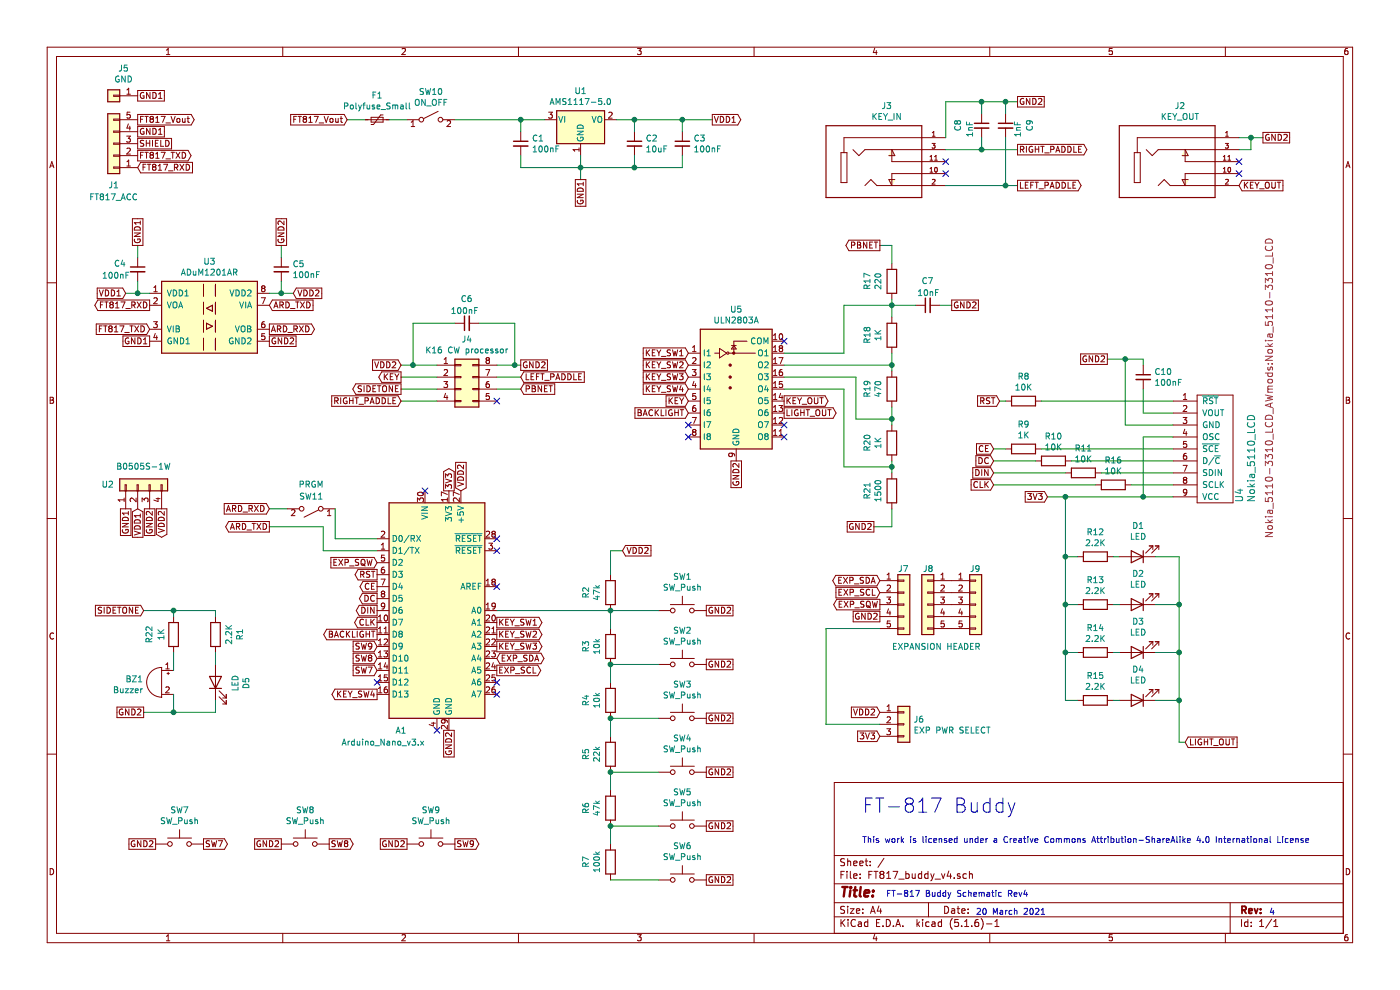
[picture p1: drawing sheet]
EESchema Schematic File Version 4
EELAYER 30 0
EELAYER END
$Descr A4 11693 8268
encoding utf-8
Sheet 1 1
Title ""
Date ""
Rev ""
Comp ""
Comment1 ""
Comment2 ""
Comment3 ""
Comment4 ""
$EndDescr
$Comp
L Regulator_Linear:AP1117-50 U1
U 1 1
P 4850 1000
F 0 "U1" H 4850 1242 50  0000 C CNN
F 1 "AMS1117-5.0" H 4850 1151 50  0000 C CNN
F 2 "Package_TO_SOT_SMD:SOT-223-3_TabPin2" H 4850 1200 50  0001 C CNN
F 3 "" H 4950 750 50  0001 C CNN
F 4 "C6187" H 4850 1000 50  0001 C CNN "JLCPCB"
	1    4850 1000
	1    0    0    -1  
$EndComp
$Comp
L Connector_Generic:Conn_01x04 U2
U 1 1
P 1150 4050
F 0 "U2" V 1150 4300 50  0000 C CNN
F 1 "B0505S-1W" V 1300 4000 50  0000 C CNN
F 2 "Connector_PinHeader_2.54mm:PinHeader_1x04_P2.54mm_Vertical" H 1150 4050 50  0001 C CNN
F 3 "~" H 1150 4050 50  0001 C CNN
	1    1150 4050
	0    -1   -1   0   
$EndComp
$Comp
L Isolator:ADuM1201AR U3
U 1 1
P 1750 2650
F 0 "U3" H 1750 3117 50  0000 C CNN
F 1 "ADuM1201AR" H 1750 3026 50  0000 C CNN
F 2 "Package_SO:SOIC-8_3.9x4.9mm_P1.27mm" H 1750 2250 50  0001 C CIN
F 3 "https://www.analog.com/media/en/technical-documentation/data-sheets/ADuM1200_1201.pdf" H 1750 2550 50  0001 C CNN
F 4 "C9669" H 1750 2650 50  0001 C CNN "JLCPCB"
	1    1750 2650
	1    0    0    -1  
$EndComp
$Comp
L Connector_Generic:Conn_01x05 J1
U 1 1
P 950 1200
F 0 "J1" H 950 1550 50  0000 C CNN
F 1 "FT817_ACC" H 950 1650 50  0000 C CNN
F 2 "Connector_PinHeader_2.54mm:PinHeader_1x05_P2.54mm_Horizontal" H 950 1200 50  0001 C CNN
F 3 "~" H 950 1200 50  0001 C CNN
	1    950  1200
	-1   0    0    1   
$EndComp
Text GLabel 1050 4250 3    50   UnSpc ~ 0
GND1
Text GLabel 1150 4250 3    50   Input ~ 0
VDD1
Text GLabel 1250 4250 3    50   UnSpc ~ 0
GND2
Text GLabel 1350 4250 3    50   Output ~ 0
VDD2
Text GLabel 1250 2850 0    50   UnSpc ~ 0
GND1
Text GLabel 2250 2850 2    50   UnSpc ~ 0
GND2
Text GLabel 1050 2450 0    50   Input ~ 0
VDD1
Text GLabel 2450 2450 2    50   Input ~ 0
VDD2
Text GLabel 5950 1000 2    50   Output ~ 0
VDD1
Text GLabel 4850 1500 3    50   UnSpc ~ 0
GND1
Text GLabel 1150 1100 2    50   UnSpc ~ 0
GND1
Text GLabel 1150 1000 2    50   Output ~ 0
FT817_Vout
Text GLabel 2900 1000 0    50   Input ~ 0
FT817_Vout
Wire Wire Line
	5150 1000 5300 1000
Text GLabel 1150 1400 2    50   Input ~ 0
FT817_RXD
Text GLabel 1150 1300 2    50   Output ~ 0
FT817_TXD
Text GLabel 1150 1200 2    50   UnSpc ~ 0
SHIELD
Text GLabel 1250 2750 0    50   Input ~ 0
FT817_TXD
Text GLabel 1250 2550 0    50   Output ~ 0
FT817_RXD
Text GLabel 3850 4100 1    50   Input ~ 0
VDD2
Text GLabel 3750 6100 3    50   UnSpc ~ 0
GND2
Text GLabel 2250 2750 2    50   Output ~ 0
ARD_RXD
Text GLabel 2250 2550 2    50   Input ~ 0
ARD_TXD
Text GLabel 2250 4400 0    50   Output ~ 0
ARD_TXD
Text GLabel 3150 5300 0    50   Output ~ 0
BACKLIGHT
Text GLabel 9250 3000 0    50   UnSpc ~ 0
GND2
Text GLabel 8750 4150 0    50   Input ~ 0
3V3
Text GLabel 8300 4050 0    50   Input ~ 0
CLK
Text GLabel 8300 3950 0    50   Input ~ 0
DIN
Text GLabel 8300 3850 0    50   Input ~ 0
DC
Text GLabel 8300 3750 0    50   Input ~ 0
CE
Text GLabel 8350 3350 0    50   Input ~ 0
RST
Text GLabel 3150 5200 0    50   Output ~ 0
CLK
Text GLabel 3150 5100 0    50   Output ~ 0
DIN
Text GLabel 3150 5000 0    50   Output ~ 0
DC
Text GLabel 3150 4900 0    50   Output ~ 0
CE
Text GLabel 3150 4800 0    50   Output ~ 0
RST
Text GLabel 1300 7050 0    50   UnSpc ~ 0
GND2
Text GLabel 2350 7050 0    50   UnSpc ~ 0
GND2
Text GLabel 3400 7050 0    50   UnSpc ~ 0
GND2
Text GLabel 1700 7050 2    50   Output ~ 0
SW7
Text GLabel 2750 7050 2    50   Output ~ 0
SW8
Text GLabel 3800 7050 2    50   Output ~ 0
SW9
$Comp
L Device:R R2
U 1 1
P 5100 4950
F 0 "R2" V 4893 4950 50  0000 C CNN
F 1 "47k" V 4984 4950 50  0000 C CNN
F 2 "Resistor_SMD:R_0805_2012Metric_Pad1.15x1.40mm_HandSolder" V 5030 4950 50  0001 C CNN
F 3 "~" H 5100 4950 50  0001 C CNN
F 4 "C17713" V 5100 4950 50  0001 C CNN "JLCPCB"
	1    5100 4950
	1    0    0    -1  
$EndComp
Wire Wire Line
	5100 5100 5500 5100
Connection ~ 5100 5100
Text GLabel 5200 4600 2    50   Input ~ 0
VDD2
Wire Wire Line
	5200 4600 5100 4600
Wire Wire Line
	5100 4600 5100 4800
$Comp
L Device:R R3
U 1 1
P 5100 5400
F 0 "R3" V 4893 5400 50  0000 C CNN
F 1 "10k" V 4984 5400 50  0000 C CNN
F 2 "Resistor_SMD:R_0805_2012Metric_Pad1.15x1.40mm_HandSolder" V 5030 5400 50  0001 C CNN
F 3 "~" H 5100 5400 50  0001 C CNN
F 4 "C17414" V 5100 5400 50  0001 C CNN "JLCPCB"
	1    5100 5400
	1    0    0    -1  
$EndComp
$Comp
L Device:R R4
U 1 1
P 5100 5850
F 0 "R4" V 4893 5850 50  0000 C CNN
F 1 "10k" V 4984 5850 50  0000 C CNN
F 2 "Resistor_SMD:R_0805_2012Metric_Pad1.15x1.40mm_HandSolder" V 5030 5850 50  0001 C CNN
F 3 "~" H 5100 5850 50  0001 C CNN
F 4 "C17414" V 5100 5850 50  0001 C CNN "JLCPCB"
	1    5100 5850
	1    0    0    -1  
$EndComp
$Comp
L Device:R R5
U 1 1
P 5100 6300
F 0 "R5" V 4893 6300 50  0000 C CNN
F 1 "22k" V 4984 6300 50  0000 C CNN
F 2 "Resistor_SMD:R_0805_2012Metric_Pad1.15x1.40mm_HandSolder" V 5030 6300 50  0001 C CNN
F 3 "~" H 5100 6300 50  0001 C CNN
F 4 "C17560" V 5100 6300 50  0001 C CNN "JLCPCB"
	1    5100 6300
	1    0    0    -1  
$EndComp
$Comp
L Device:R R6
U 1 1
P 5100 6750
F 0 "R6" V 4893 6750 50  0000 C CNN
F 1 "47k" V 4984 6750 50  0000 C CNN
F 2 "Resistor_SMD:R_0805_2012Metric_Pad1.15x1.40mm_HandSolder" V 5030 6750 50  0001 C CNN
F 3 "~" H 5100 6750 50  0001 C CNN
F 4 "C17713" V 5100 6750 50  0001 C CNN "JLCPCB"
	1    5100 6750
	1    0    0    -1  
$EndComp
$Comp
L Device:R R7
U 1 1
P 5100 7200
F 0 "R7" V 4893 7200 50  0000 C CNN
F 1 "100k" V 4984 7200 50  0000 C CNN
F 2 "Resistor_SMD:R_0805_2012Metric_Pad1.15x1.40mm_HandSolder" V 5030 7200 50  0001 C CNN
F 3 "~" H 5100 7200 50  0001 C CNN
F 4 "C17407" V 5100 7200 50  0001 C CNN "JLCPCB"
	1    5100 7200
	1    0    0    -1  
$EndComp
Wire Wire Line
	5100 5250 5100 5100
Wire Wire Line
	5100 5550 5100 5700
Wire Wire Line
	5100 6000 5100 6150
Wire Wire Line
	5100 6450 5100 6600
Wire Wire Line
	5100 6900 5100 7050
Wire Wire Line
	5500 6000 5100 6000
Connection ~ 5100 6000
Wire Wire Line
	5500 5550 5100 5550
Connection ~ 5100 5550
$Comp
L Device:C_Small C1
U 1 1
P 4350 1200
F 0 "C1" H 4442 1246 50  0000 L CNN
F 1 "100nF" H 4442 1155 50  0000 L CNN
F 2 "Capacitor_SMD:C_0805_2012Metric_Pad1.15x1.40mm_HandSolder" H 4350 1200 50  0001 C CNN
F 3 "~" H 4350 1200 50  0001 C CNN
F 4 "C49678" H 4350 1200 50  0001 C CNN "JLCPCB"
	1    4350 1200
	1    0    0    -1  
$EndComp
$Comp
L Device:C_Small C2
U 1 1
P 5300 1200
F 0 "C2" H 5392 1246 50  0000 L CNN
F 1 "10uF" H 5392 1155 50  0000 L CNN
F 2 "Capacitor_SMD:C_0805_2012Metric_Pad1.15x1.40mm_HandSolder" H 5300 1200 50  0001 C CNN
F 3 "~" H 5300 1200 50  0001 C CNN
F 4 "C15850" H 5300 1200 50  0001 C CNN "JLCPCB"
	1    5300 1200
	1    0    0    -1  
$EndComp
Wire Wire Line
	4850 1300 4850 1400
Wire Wire Line
	4350 1300 4350 1400
Wire Wire Line
	4350 1400 4850 1400
Wire Wire Line
	5300 1300 5300 1400
Wire Wire Line
	5300 1400 4850 1400
Connection ~ 4850 1400
Wire Wire Line
	4350 1100 4350 1000
Connection ~ 4350 1000
Wire Wire Line
	4350 1000 4550 1000
Wire Wire Line
	5300 1000 5300 1100
Connection ~ 5300 1000
$Comp
L Device:C_Small C3
U 1 1
P 5700 1200
F 0 "C3" H 5792 1246 50  0000 L CNN
F 1 "100nF" H 5792 1155 50  0000 L CNN
F 2 "Capacitor_SMD:C_0805_2012Metric_Pad1.15x1.40mm_HandSolder" H 5700 1200 50  0001 C CNN
F 3 "~" H 5700 1200 50  0001 C CNN
F 4 "C49678" H 5700 1200 50  0001 C CNN "JLCPCB"
	1    5700 1200
	1    0    0    -1  
$EndComp
Wire Wire Line
	5300 1000 5700 1000
Wire Wire Line
	5300 1400 5700 1400
Wire Wire Line
	5700 1400 5700 1300
Connection ~ 5300 1400
Wire Wire Line
	5700 1100 5700 1000
Connection ~ 5700 1000
Wire Wire Line
	5700 1000 5950 1000
$Comp
L Device:C_Small C5
U 1 1
P 2350 2250
F 0 "C5" H 2442 2296 50  0000 L CNN
F 1 "100nF" H 2442 2205 50  0000 L CNN
F 2 "Capacitor_SMD:C_0805_2012Metric_Pad1.15x1.40mm_HandSolder" H 2350 2250 50  0001 C CNN
F 3 "~" H 2350 2250 50  0001 C CNN
F 4 "C49678" H 2350 2250 50  0001 C CNN "JLCPCB"
	1    2350 2250
	1    0    0    -1  
$EndComp
$Comp
L Device:C_Small C4
U 1 1
P 1150 2250
F 0 "C4" H 950 2300 50  0000 L CNN
F 1 "100nF" H 850 2200 50  0000 L CNN
F 2 "Capacitor_SMD:C_0805_2012Metric_Pad1.15x1.40mm_HandSolder" H 1150 2250 50  0001 C CNN
F 3 "~" H 1150 2250 50  0001 C CNN
F 4 "C49678" H 1150 2250 50  0001 C CNN "JLCPCB"
	1    1150 2250
	1    0    0    -1  
$EndComp
Text GLabel 1150 2050 1    50   UnSpc ~ 0
GND1
Text GLabel 2350 2050 1    50   UnSpc ~ 0
GND2
Wire Wire Line
	1050 2450 1150 2450
Wire Wire Line
	2250 2450 2350 2450
Wire Wire Line
	2350 2350 2350 2450
Connection ~ 2350 2450
Wire Wire Line
	2350 2450 2450 2450
Wire Wire Line
	2350 2150 2350 2050
Wire Wire Line
	1150 2050 1150 2150
Wire Wire Line
	1150 2350 1150 2450
Connection ~ 1150 2450
Wire Wire Line
	1150 2450 1250 2450
$Comp
L Switch:SW_SPST SW10
U 1 1
P 3600 1000
F 0 "SW10" H 3600 1235 50  0000 C CNN
F 1 "ON_OFF" H 3600 1144 50  0000 C CNN
F 2 "Button_Switch_THT:SW_Slide_1P2T_CK_OS102011MS2Q" H 3600 1000 50  0001 C CNN
F 3 "~" H 3600 1000 50  0001 C CNN
	1    3600 1000
	1    0    0    -1  
$EndComp
$Comp
L Switch:SW_Push SW1
U 1 1
P 5700 5100
F 0 "SW1" H 5700 5385 50  0000 C CNN
F 1 "SW_Push" H 5700 5294 50  0000 C CNN
F 2 "Button_Switch_THT:SW_PUSH_6mm" H 5700 5300 50  0001 C CNN
F 3 "~" H 5700 5300 50  0001 C CNN
	1    5700 5100
	1    0    0    -1  
$EndComp
$Comp
L Switch:SW_Push SW2
U 1 1
P 5700 5550
F 0 "SW2" H 5700 5835 50  0000 C CNN
F 1 "SW_Push" H 5700 5744 50  0000 C CNN
F 2 "Button_Switch_THT:SW_PUSH_6mm" H 5700 5750 50  0001 C CNN
F 3 "~" H 5700 5750 50  0001 C CNN
	1    5700 5550
	1    0    0    -1  
$EndComp
$Comp
L Switch:SW_Push SW3
U 1 1
P 5700 6000
F 0 "SW3" H 5700 6285 50  0000 C CNN
F 1 "SW_Push" H 5700 6194 50  0000 C CNN
F 2 "Button_Switch_THT:SW_PUSH_6mm" H 5700 6200 50  0001 C CNN
F 3 "~" H 5700 6200 50  0001 C CNN
	1    5700 6000
	1    0    0    -1  
$EndComp
$Comp
L Switch:SW_Push SW7
U 1 1
P 1500 7050
F 0 "SW7" H 1500 7335 50  0000 C CNN
F 1 "SW_Push" H 1500 7244 50  0000 C CNN
F 2 "Button_Switch_THT:SW_PUSH_6mm" H 1500 7250 50  0001 C CNN
F 3 "~" H 1500 7250 50  0001 C CNN
	1    1500 7050
	1    0    0    -1  
$EndComp
$Comp
L Switch:SW_Push SW8
U 1 1
P 2550 7050
F 0 "SW8" H 2550 7335 50  0000 C CNN
F 1 "SW_Push" H 2550 7244 50  0000 C CNN
F 2 "Button_Switch_THT:SW_PUSH_6mm" H 2550 7250 50  0001 C CNN
F 3 "~" H 2550 7250 50  0001 C CNN
	1    2550 7050
	1    0    0    -1  
$EndComp
$Comp
L Switch:SW_Push SW9
U 1 1
P 3600 7050
F 0 "SW9" H 3600 7335 50  0000 C CNN
F 1 "SW_Push" H 3600 7244 50  0000 C CNN
F 2 "Button_Switch_THT:SW_PUSH_6mm" H 3600 7250 50  0001 C CNN
F 3 "~" H 3600 7250 50  0001 C CNN
	1    3600 7050
	1    0    0    -1  
$EndComp
$Comp
L Device:Polyfuse_Small F1
U 1 1
P 3150 1000
F 0 "F1" V 2945 1000 50  0000 C CNN
F 1 "Polyfuse_Small" V 3036 1000 50  0000 C CNN
F 2 "Fuse:Fuse_1206_3216Metric_Pad1.42x1.75mm_HandSolder" H 3200 800 50  0001 L CNN
F 3 "~" H 3150 1000 50  0001 C CNN
F 4 "C369154" V 3150 1000 50  0001 C CNN "JLCPCB"
	1    3150 1000
	0    1    1    0   
$EndComp
Wire Wire Line
	2900 1000 3050 1000
Wire Wire Line
	3250 1000 3400 1000
$Comp
L Device:R R8
U 1 1
P 8550 3350
F 0 "R8" V 8343 3350 50  0000 C CNN
F 1 "10K" V 8434 3350 50  0000 C CNN
F 2 "Resistor_SMD:R_0805_2012Metric_Pad1.15x1.40mm_HandSolder" V 8480 3350 50  0001 C CNN
F 3 "~" H 8550 3350 50  0001 C CNN
F 4 "C17414" V 8550 3350 50  0001 C CNN "JLCPCB"
	1    8550 3350
	0    1    1    0   
$EndComp
$Comp
L Device:R R9
U 1 1
P 8550 3750
F 0 "R9" V 8343 3750 50  0000 C CNN
F 1 "1K" V 8434 3750 50  0000 C CNN
F 2 "Resistor_SMD:R_0805_2012Metric_Pad1.15x1.40mm_HandSolder" V 8480 3750 50  0001 C CNN
F 3 "~" H 8550 3750 50  0001 C CNN
F 4 "C17513" V 8550 3750 50  0001 C CNN "JLCPCB"
	1    8550 3750
	0    1    1    0   
$EndComp
$Comp
L Device:R R10
U 1 1
P 8800 3850
F 0 "R10" V 8593 3850 50  0000 C CNN
F 1 "10K" V 8684 3850 50  0000 C CNN
F 2 "Resistor_SMD:R_0805_2012Metric_Pad1.15x1.40mm_HandSolder" V 8730 3850 50  0001 C CNN
F 3 "~" H 8800 3850 50  0001 C CNN
F 4 "C17414" V 8800 3850 50  0001 C CNN "JLCPCB"
	1    8800 3850
	0    1    1    0   
$EndComp
$Comp
L Device:R R11
U 1 1
P 9050 3950
F 0 "R11" V 8843 3950 50  0000 C CNN
F 1 "10K" V 8934 3950 50  0000 C CNN
F 2 "Resistor_SMD:R_0805_2012Metric_Pad1.15x1.40mm_HandSolder" V 8980 3950 50  0001 C CNN
F 3 "~" H 9050 3950 50  0001 C CNN
F 4 "C17414" V 9050 3950 50  0001 C CNN "JLCPCB"
	1    9050 3950
	0    1    1    0   
$EndComp
$Comp
L Device:R R12
U 1 1
P 9150 4650
F 0 "R12" V 8943 4650 50  0000 C CNN
F 1 "2.2K" V 9034 4650 50  0000 C CNN
F 2 "Resistor_SMD:R_0805_2012Metric_Pad1.15x1.40mm_HandSolder" V 9080 4650 50  0001 C CNN
F 3 "~" H 9150 4650 50  0001 C CNN
F 4 "C17520" V 9150 4650 50  0001 C CNN "JLCPCB"
	1    9150 4650
	0    1    1    0   
$EndComp
Wire Wire Line
	8350 3350 8400 3350
Wire Wire Line
	8300 3850 8650 3850
$Comp
L Nokia_Display:Nokia_5110_LCD U4
U 1 1
P 10150 3750
F 0 "U4" V 10350 3300 60  0000 L CNN
F 1 "Nokia_5110_LCD" V 10450 3300 60  0000 L CNN
F 2 "Nokia_5110-3310_LCD_AWmods:Nokia_5110-3310_LCD" V 10600 3000 60  0000 L CNN
F 3 "" H 10150 3750 60  0000 C CNN
	1    10150 3750
	1    0    0    -1  
$EndComp
$Comp
L Device:LED D1
U 1 1
P 9500 4650
F 0 "D1" H 9493 4395 50  0000 C CNN
F 1 "LED" H 9493 4486 50  0000 C CNN
F 2 "LED_SMD:LED_0805_2012Metric_Pad1.15x1.40mm_HandSolder" H 9500 4650 50  0001 C CNN
F 3 "~" H 9500 4650 50  0001 C CNN
	1    9500 4650
	-1   0    0    1   
$EndComp
$Comp
L Device:LED D2
U 1 1
P 9500 5050
F 0 "D2" H 9493 4795 50  0000 C CNN
F 1 "LED" H 9493 4886 50  0000 C CNN
F 2 "LED_SMD:LED_0805_2012Metric_Pad1.15x1.40mm_HandSolder" H 9500 5050 50  0001 C CNN
F 3 "~" H 9500 5050 50  0001 C CNN
	1    9500 5050
	-1   0    0    1   
$EndComp
$Comp
L Device:LED D3
U 1 1
P 9500 5450
F 0 "D3" H 9493 5195 50  0000 C CNN
F 1 "LED" H 9493 5286 50  0000 C CNN
F 2 "LED_SMD:LED_0805_2012Metric_Pad1.15x1.40mm_HandSolder" H 9500 5450 50  0001 C CNN
F 3 "~" H 9500 5450 50  0001 C CNN
	1    9500 5450
	-1   0    0    1   
$EndComp
$Comp
L Device:LED D4
U 1 1
P 9500 5850
F 0 "D4" H 9493 5595 50  0000 C CNN
F 1 "LED" H 9493 5686 50  0000 C CNN
F 2 "LED_SMD:LED_0805_2012Metric_Pad1.15x1.40mm_HandSolder" H 9500 5850 50  0001 C CNN
F 3 "~" H 9500 5850 50  0001 C CNN
	1    9500 5850
	-1   0    0    1   
$EndComp
$Comp
L Device:R R13
U 1 1
P 9150 5050
F 0 "R13" V 8943 5050 50  0000 C CNN
F 1 "2.2K" V 9034 5050 50  0000 C CNN
F 2 "Resistor_SMD:R_0805_2012Metric_Pad1.15x1.40mm_HandSolder" V 9080 5050 50  0001 C CNN
F 3 "~" H 9150 5050 50  0001 C CNN
F 4 "C17520" V 9150 5050 50  0001 C CNN "JLCPCB"
	1    9150 5050
	0    1    1    0   
$EndComp
$Comp
L Device:R R14
U 1 1
P 9150 5450
F 0 "R14" V 8943 5450 50  0000 C CNN
F 1 "2.2K" V 9034 5450 50  0000 C CNN
F 2 "Resistor_SMD:R_0805_2012Metric_Pad1.15x1.40mm_HandSolder" V 9080 5450 50  0001 C CNN
F 3 "~" H 9150 5450 50  0001 C CNN
F 4 "C17520" V 9150 5450 50  0001 C CNN "JLCPCB"
	1    9150 5450
	0    1    1    0   
$EndComp
$Comp
L Device:R R15
U 1 1
P 9150 5850
F 0 "R15" V 8943 5850 50  0000 C CNN
F 1 "2.2K" V 9034 5850 50  0000 C CNN
F 2 "Resistor_SMD:R_0805_2012Metric_Pad1.15x1.40mm_HandSolder" V 9080 5850 50  0001 C CNN
F 3 "~" H 9150 5850 50  0001 C CNN
F 4 "C17520" V 9150 5850 50  0001 C CNN "JLCPCB"
	1    9150 5850
	0    1    1    0   
$EndComp
Wire Wire Line
	9850 5850 9650 5850
Wire Wire Line
	9650 5450 9850 5450
Wire Wire Line
	9850 5450 9850 5850
Connection ~ 9850 5850
Wire Wire Line
	9650 5050 9850 5050
Wire Wire Line
	9850 5050 9850 5450
Connection ~ 9850 5450
Wire Wire Line
	9650 4650 9850 4650
Wire Wire Line
	9850 4650 9850 5050
Connection ~ 9850 5050
Wire Wire Line
	9300 4650 9350 4650
Wire Wire Line
	9300 5050 9350 5050
Wire Wire Line
	9300 5450 9350 5450
Wire Wire Line
	9300 5850 9350 5850
Wire Wire Line
	9800 4150 9550 4150
Wire Wire Line
	8900 4150 8900 4650
Wire Wire Line
	8900 5850 9000 5850
Wire Wire Line
	9000 4650 8900 4650
Connection ~ 8900 4650
Wire Wire Line
	8900 4650 8900 5050
Wire Wire Line
	9000 5050 8900 5050
Connection ~ 8900 5050
Wire Wire Line
	8900 5050 8900 5450
Wire Wire Line
	9000 5450 8900 5450
Connection ~ 8900 5450
Wire Wire Line
	8900 5450 8900 5850
Wire Wire Line
	8750 4150 8900 4150
Connection ~ 8900 4150
Wire Wire Line
	9400 3550 9800 3550
$Comp
L Device:C_Small C10
U 1 1
P 9550 3150
F 0 "C10" H 9642 3196 50  0000 L CNN
F 1 "100nF" H 9642 3105 50  0000 L CNN
F 2 "Capacitor_SMD:C_0805_2012Metric_Pad1.15x1.40mm_HandSolder" H 9550 3150 50  0001 C CNN
F 3 "~" H 9550 3150 50  0001 C CNN
F 4 "C49678" H 9550 3150 50  0001 C CNN "JLCPCB"
	1    9550 3150
	1    0    0    -1  
$EndComp
Wire Wire Line
	9550 3450 9800 3450
Wire Wire Line
	9400 3550 9400 3000
Wire Wire Line
	9400 3000 9250 3000
Wire Wire Line
	9400 3000 9550 3000
Connection ~ 9400 3000
Wire Wire Line
	9550 3000 9550 3050
$Comp
L Device:R R16
U 1 1
P 9300 4050
F 0 "R16" V 9093 4050 50  0000 C CNN
F 1 "10K" V 9184 4050 50  0000 C CNN
F 2 "Resistor_SMD:R_0805_2012Metric_Pad1.15x1.40mm_HandSolder" V 9230 4050 50  0001 C CNN
F 3 "~" H 9300 4050 50  0001 C CNN
F 4 "C17414" V 9300 4050 50  0001 C CNN "JLCPCB"
	1    9300 4050
	0    1    1    0   
$EndComp
Wire Wire Line
	8400 3750 8300 3750
Wire Wire Line
	9800 3650 9550 3650
Connection ~ 9550 4150
Wire Wire Line
	9550 4150 8900 4150
Wire Wire Line
	9550 3250 9550 3450
Wire Wire Line
	8700 3350 9800 3350
Wire Wire Line
	9550 3650 9550 4150
Wire Wire Line
	8700 3750 9800 3750
Wire Wire Line
	8950 3850 9800 3850
Wire Wire Line
	8300 3950 8900 3950
Wire Wire Line
	8300 4050 9150 4050
Wire Wire Line
	9200 3950 9800 3950
Wire Wire Line
	9450 4050 9800 4050
Text GLabel 3750 4100 1    50   Output ~ 0
3V3
Wire Wire Line
	3800 1000 4350 1000
$Comp
L MCU_Module:Arduino_Nano_v3.x A1
U 1 1
P 3650 5100
F 0 "A1" H 3350 4100 50  0000 C CNN
F 1 "Arduino_Nano_v3.x" H 3200 4000 50  0000 C CNN
F 2 "Module:Arduino_Nano" H 3650 5100 50  0001 C CIN
F 3 "http://www.mouser.com/pdfdocs/Gravitech_Arduino_Nano3_0.pdf" H 3650 5100 50  0001 C CNN
	1    3650 5100
	1    0    0    -1  
$EndComp
$Comp
L Switch:SW_SPST SW11
U 1 1
P 2600 4250
F 0 "SW11" H 2600 4150 50  0000 C CNN
F 1 "PRGM" H 2600 4050 50  0000 C CNN
F 2 "Button_Switch_THT:SW_Slide_1P2T_CK_OS102011MS2Q" H 2600 4250 50  0001 C CNN
F 3 "~" H 2600 4250 50  0001 C CNN
	1    2600 4250
	-1   0    0    1   
$EndComp
Text GLabel 2250 4250 0    50   Input ~ 0
ARD_RXD
Wire Wire Line
	3150 4500 2800 4500
Wire Wire Line
	2800 4500 2800 4250
Wire Wire Line
	2400 4250 2250 4250
Wire Wire Line
	3150 4600 2700 4600
Wire Wire Line
	2700 4600 2700 4400
Wire Wire Line
	2700 4400 2250 4400
$Comp
L Device:Buzzer BZ1
U 1 1
P 1350 5700
F 0 "BZ1" H 1502 5729 50  0000 L CNN
F 1 "Buzzer" H 1502 5638 50  0000 L CNN
F 2 "Buzzer_Beeper:Buzzer_Murata_PKMCS0909E4000-R1" V 1325 5800 50  0001 C CNN
F 3 "https://www.mouser.co.uk/ProductDetail/Murata-Electronics/PKMCS0909E4000-R1?qs=%2Fha2pyFadui1K1i3N8Z4%252B6UdmS4fHNa%252B1slL2yR6NuYv%2FrKDpC%252BFqjY9gZkiJnLr" V 1325 5800 50  0001 C CNN
	1    1350 5700
	-1   0    0    -1  
$EndComp
$Comp
L Device:LED D5
U 1 1
P 1800 5700
F 0 "D5" H 1793 5445 50  0000 C CNN
F 1 "LED" H 1793 5536 50  0000 C CNN
F 2 "LED_SMD:LED_0805_2012Metric_Pad1.15x1.40mm_HandSolder" H 1800 5700 50  0001 C CNN
F 3 "~" H 1800 5700 50  0001 C CNN
	1    1800 5700
	0    -1   -1   0   
$EndComp
$Comp
L Connector_Generic:Conn_02x04_Counter_Clockwise J4
U 1 1
P 3850 3150
F 0 "J4" H 3900 3467 50  0000 C CNN
F 1 "K16 CW processor" H 3900 3376 50  0000 C CNN
F 2 "Package_DIP:DIP-8_W7.62mm_Socket" H 3850 3150 50  0001 C CNN
F 3 "~" H 3850 3150 50  0001 C CNN
	1    3850 3150
	1    0    0    -1  
$EndComp
Text GLabel 3350 3150 0    50   Output ~ 0
KEY
Text GLabel 3350 3250 0    50   Output ~ 0
SIDETONE
Text GLabel 3350 3350 0    50   Input ~ 0
RIGHT_PADDLE
Text GLabel 4350 3150 2    50   Input ~ 0
LEFT_PADDLE
Text GLabel 4350 3050 2    50   UnSpc ~ 0
GND2
Text GLabel 3350 3050 0    50   Input ~ 0
VDD2
$Comp
L Transistor_Array:ULN2803A U5
U 1 1
P 6150 3150
F 0 "U5" H 6150 3717 50  0000 C CNN
F 1 "ULN2803A" H 6150 3626 50  0000 C CNN
F 2 "Package_SO:SOIC-18W_7.5x11.6mm_P1.27mm" H 6200 2500 50  0001 L CNN
F 3 "http://www.ti.com/lit/ds/symlink/uln2803a.pdf" H 6250 2950 50  0001 C CNN
F 4 "C9683" H 6150 3150 50  0001 C CNN "JLCPCB"
	1    6150 3150
	1    0    0    -1  
$EndComp
$Comp
L Device:C_Small C6
U 1 1
P 3900 2700
F 0 "C6" V 4100 2650 50  0000 L CNN
F 1 "100nF" V 4000 2600 50  0000 L CNN
F 2 "Capacitor_SMD:C_0805_2012Metric_Pad1.15x1.40mm_HandSolder" H 3900 2700 50  0001 C CNN
F 3 "~" H 3900 2700 50  0001 C CNN
F 4 "C49678" H 3900 2700 50  0001 C CNN "JLCPCB"
	1    3900 2700
	0    -1   -1   0   
$EndComp
Wire Wire Line
	3350 3050 3450 3050
Wire Wire Line
	3800 2700 3450 2700
Wire Wire Line
	3450 2700 3450 3050
Connection ~ 3450 3050
Wire Wire Line
	3450 3050 3650 3050
Wire Wire Line
	4150 3050 4300 3050
Wire Wire Line
	4000 2700 4300 2700
Wire Wire Line
	4300 2700 4300 3050
Connection ~ 4300 3050
Wire Wire Line
	4300 3050 4350 3050
Wire Wire Line
	3650 3150 3350 3150
Wire Wire Line
	4150 3150 4350 3150
Wire Wire Line
	3650 3250 3350 3250
Wire Wire Line
	3650 3350 3350 3350
Text GLabel 8500 1550 2    50   Output ~ 0
LEFT_PADDLE
Text GLabel 8500 1250 2    50   Output ~ 0
RIGHT_PADDLE
Text GLabel 8500 850  2    50   UnSpc ~ 0
GND2
$Comp
L Device:R R17
U 1 1
P 7450 2350
F 0 "R17" V 7243 2350 50  0000 C CNN
F 1 "220" V 7334 2350 50  0000 C CNN
F 2 "Resistor_SMD:R_0805_2012Metric_Pad1.15x1.40mm_HandSolder" V 7380 2350 50  0001 C CNN
F 3 "~" H 7450 2350 50  0001 C CNN
F 4 "C17557" V 7450 2350 50  0001 C CNN "JLCPCB"
	1    7450 2350
	1    0    0    -1  
$EndComp
$Comp
L Device:R R18
U 1 1
P 7450 2800
F 0 "R18" V 7243 2800 50  0000 C CNN
F 1 "1K" V 7334 2800 50  0000 C CNN
F 2 "Resistor_SMD:R_0805_2012Metric_Pad1.15x1.40mm_HandSolder" V 7380 2800 50  0001 C CNN
F 3 "~" H 7450 2800 50  0001 C CNN
F 4 "C17513" V 7450 2800 50  0001 C CNN "JLCPCB"
	1    7450 2800
	1    0    0    -1  
$EndComp
$Comp
L Device:R R19
U 1 1
P 7450 3250
F 0 "R19" V 7243 3250 50  0000 C CNN
F 1 "470" V 7334 3250 50  0000 C CNN
F 2 "Resistor_SMD:R_0805_2012Metric_Pad1.15x1.40mm_HandSolder" V 7380 3250 50  0001 C CNN
F 3 "~" H 7450 3250 50  0001 C CNN
F 4 "C17710" V 7450 3250 50  0001 C CNN "JLCPCB"
	1    7450 3250
	1    0    0    -1  
$EndComp
$Comp
L Device:R R20
U 1 1
P 7450 3700
F 0 "R20" V 7243 3700 50  0000 C CNN
F 1 "1K" V 7334 3700 50  0000 C CNN
F 2 "Resistor_SMD:R_0805_2012Metric_Pad1.15x1.40mm_HandSolder" V 7380 3700 50  0001 C CNN
F 3 "~" H 7450 3700 50  0001 C CNN
F 4 "C17513" V 7450 3700 50  0001 C CNN "JLCPCB"
	1    7450 3700
	1    0    0    -1  
$EndComp
Text GLabel 7300 4400 0    50   UnSpc ~ 0
GND2
Wire Wire Line
	7450 3550 7450 3500
Wire Wire Line
	7450 3100 7450 3050
Wire Wire Line
	7450 2650 7450 2550
Wire Wire Line
	7050 2950 7050 2550
Wire Wire Line
	7050 2550 7450 2550
Connection ~ 7450 2550
Wire Wire Line
	7450 2550 7450 2500
Connection ~ 7450 3050
Wire Wire Line
	7450 3050 7450 2950
Wire Wire Line
	7150 3150 7150 3500
Wire Wire Line
	7150 3500 7450 3500
Connection ~ 7450 3500
Wire Wire Line
	7450 3500 7450 3400
Wire Wire Line
	7050 3250 7050 3900
Wire Wire Line
	7050 3900 7450 3900
Wire Wire Line
	7450 3900 7450 3850
$Comp
L Device:C_Small C8
U 1 1
P 8200 1050
F 0 "C8" V 8000 1000 50  0000 L CNN
F 1 "1nF" V 8100 950 50  0000 L CNN
F 2 "Capacitor_SMD:C_0805_2012Metric_Pad1.15x1.40mm_HandSolder" H 8200 1050 50  0001 C CNN
F 3 "~" H 8200 1050 50  0001 C CNN
F 4 "C46653" H 8200 1050 50  0001 C CNN "JLCPCB"
	1    8200 1050
	1    0    0    -1  
$EndComp
$Comp
L Device:C_Small C9
U 1 1
P 8400 1050
F 0 "C9" V 8600 1000 50  0000 L CNN
F 1 "1nF" V 8500 950 50  0000 L CNN
F 2 "Capacitor_SMD:C_0805_2012Metric_Pad1.15x1.40mm_HandSolder" H 8400 1050 50  0001 C CNN
F 3 "~" H 8400 1050 50  0001 C CNN
F 4 "C46653" H 8400 1050 50  0001 C CNN "JLCPCB"
	1    8400 1050
	1    0    0    -1  
$EndComp
Wire Wire Line
	7900 850  8200 850 
Wire Wire Line
	8200 950  8200 850 
Connection ~ 8200 850 
Wire Wire Line
	8200 850  8400 850 
Wire Wire Line
	8400 950  8400 850 
Connection ~ 8400 850 
Wire Wire Line
	8400 850  8500 850 
$Comp
L Device:R R1
U 1 1
P 1800 5300
F 0 "R1" V 1593 5300 50  0000 C CNN
F 1 "2.2K" V 1684 5300 50  0000 C CNN
F 2 "Resistor_SMD:R_0805_2012Metric_Pad1.15x1.40mm_HandSolder" V 1730 5300 50  0001 C CNN
F 3 "~" H 1800 5300 50  0001 C CNN
F 4 "C17520" V 1800 5300 50  0001 C CNN "JLCPCB"
	1    1800 5300
	-1   0    0    1   
$EndComp
Wire Wire Line
	1800 5450 1800 5550
Text GLabel 1200 5100 0    50   Input ~ 0
SIDETONE
Wire Wire Line
	1800 5100 1800 5150
Text GLabel 1200 5950 0    50   UnSpc ~ 0
GND2
Wire Wire Line
	1800 5850 1800 5950
Text GLabel 10550 1150 2    50   UnSpc ~ 0
GND2
Wire Wire Line
	4150 5100 5100 5100
Text GLabel 4150 5200 2    50   Output ~ 0
KEY_SW1
Text GLabel 4150 5300 2    50   Output ~ 0
KEY_SW2
Text GLabel 4150 5400 2    50   Output ~ 0
KEY_SW3
Text GLabel 3150 5800 0    50   Output ~ 0
KEY_SW4
Text GLabel 5750 2950 0    50   Input ~ 0
KEY_SW1
Text GLabel 5750 3050 0    50   Input ~ 0
KEY_SW2
Text GLabel 5750 3150 0    50   Input ~ 0
KEY_SW3
Text GLabel 5750 3250 0    50   Input ~ 0
KEY_SW4
Text GLabel 6150 3850 3    50   UnSpc ~ 0
GND2
Text GLabel 7350 2050 0    50   Output ~ 0
PBNET
Wire Wire Line
	7350 2050 7450 2050
Wire Wire Line
	7450 2050 7450 2200
Text GLabel 4350 3250 2    50   Input ~ 0
PBNET
Wire Wire Line
	4350 3250 4150 3250
Wire Wire Line
	6550 2950 7050 2950
Wire Wire Line
	6550 3050 7450 3050
Wire Wire Line
	6550 3150 7150 3150
Wire Wire Line
	6550 3250 7050 3250
Text GLabel 5750 3350 0    50   Input ~ 0
KEY
Text GLabel 6550 3350 2    50   Output ~ 0
KEY_OUT
Text GLabel 10350 1550 2    50   Input ~ 0
KEY_OUT
Text GLabel 5750 3450 0    50   Input ~ 0
BACKLIGHT
Text GLabel 6550 3450 2    50   Output ~ 0
LIGHT_OUT
Text GLabel 9900 6200 2    50   Input ~ 0
LIGHT_OUT
Wire Wire Line
	9900 6200 9850 6200
Wire Wire Line
	9850 5850 9850 6200
$Comp
L Device:C_Small C7
U 1 1
P 7750 2550
F 0 "C7" V 7950 2500 50  0000 L CNN
F 1 "10nF" V 7850 2450 50  0000 L CNN
F 2 "Capacitor_SMD:C_0805_2012Metric_Pad1.15x1.40mm_HandSolder" H 7750 2550 50  0001 C CNN
F 3 "~" H 7750 2550 50  0001 C CNN
F 4 "C1710" H 7750 2550 50  0001 C CNN "JLCPCB"
	1    7750 2550
	0    -1   -1   0   
$EndComp
Text GLabel 7950 2550 2    50   UnSpc ~ 0
GND2
Wire Wire Line
	7450 2550 7650 2550
Wire Wire Line
	7850 2550 7950 2550
$Comp
L Device:R R21
U 1 1
P 7450 4100
F 0 "R21" V 7243 4100 50  0000 C CNN
F 1 "1500" V 7334 4100 50  0000 C CNN
F 2 "Resistor_SMD:R_0805_2012Metric_Pad1.15x1.40mm_HandSolder" V 7380 4100 50  0001 C CNN
F 3 "~" H 7450 4100 50  0001 C CNN
F 4 "C4310" V 7450 4100 50  0001 C CNN "JLCPCB"
	1    7450 4100
	1    0    0    -1  
$EndComp
Wire Wire Line
	7450 3950 7450 3900
Connection ~ 7450 3900
Wire Wire Line
	7450 4250 7450 4400
$Comp
L Connector_Generic:Conn_01x01 J5
U 1 1
P 950 800
F 0 "J5" H 868 575 50  0000 C CNN
F 1 "GND" H 868 666 50  0000 C CNN
F 2 "Connector_PinHeader_2.54mm:PinHeader_1x01_P2.54mm_Vertical" H 950 800 50  0001 C CNN
F 3 "~" H 950 800 50  0001 C CNN
	1    950  800 
	-1   0    0    1   
$EndComp
Text GLabel 1150 800  2    50   UnSpc ~ 0
GND1
Text GLabel 5900 5100 2    50   UnSpc ~ 0
GND2
Text GLabel 5900 5550 2    50   UnSpc ~ 0
GND2
Text GLabel 5900 6000 2    50   UnSpc ~ 0
GND2
Connection ~ 5100 6900
Wire Wire Line
	5500 6900 5100 6900
Wire Wire Line
	5100 7350 5500 7350
Connection ~ 5100 6450
Wire Wire Line
	5500 6450 5100 6450
$Comp
L Switch:SW_Push SW6
U 1 1
P 5700 7350
F 0 "SW6" H 5700 7635 50  0000 C CNN
F 1 "SW_Push" H 5700 7544 50  0000 C CNN
F 2 "Button_Switch_THT:SW_PUSH_6mm" H 5700 7550 50  0001 C CNN
F 3 "~" H 5700 7550 50  0001 C CNN
	1    5700 7350
	-1   0    0    -1  
$EndComp
$Comp
L Switch:SW_Push SW5
U 1 1
P 5700 6900
F 0 "SW5" H 5700 7185 50  0000 C CNN
F 1 "SW_Push" H 5700 7094 50  0000 C CNN
F 2 "Button_Switch_THT:SW_PUSH_6mm" H 5700 7100 50  0001 C CNN
F 3 "~" H 5700 7100 50  0001 C CNN
	1    5700 6900
	-1   0    0    -1  
$EndComp
$Comp
L Switch:SW_Push SW4
U 1 1
P 5700 6450
F 0 "SW4" H 5700 6735 50  0000 C CNN
F 1 "SW_Push" H 5700 6644 50  0000 C CNN
F 2 "Button_Switch_THT:SW_PUSH_6mm" H 5700 6650 50  0001 C CNN
F 3 "~" H 5700 6650 50  0001 C CNN
	1    5700 6450
	-1   0    0    -1  
$EndComp
Text GLabel 5900 7350 2    50   UnSpc ~ 0
GND2
Text GLabel 5900 6900 2    50   UnSpc ~ 0
GND2
Text GLabel 5900 6450 2    50   UnSpc ~ 0
GND2
Text Notes 7200 7050 0    50   ~ 0
This work is licensed under a Creative Commons Attribution-ShareAlike 4.0 International License
Text Notes 7400 7500 0    50   ~ 0
FT-817 Buddy Schematic Rev4
Text Notes 8150 7650 0    50   ~ 0
20 March 2021
Text Notes 10600 7650 0    50   ~ 0
4
Wire Wire Line
	7900 850  7900 1150
Wire Wire Line
	7900 1250 8200 1250
Wire Wire Line
	8200 1150 8200 1250
Connection ~ 8200 1250
Wire Wire Line
	8200 1250 8500 1250
Wire Wire Line
	10450 1150 10350 1150
Wire Wire Line
	10450 1150 10450 1250
Wire Wire Line
	10450 1250 10350 1250
$Comp
L SJ1-3525N:SJ1-3525N J3
U 1 1
P 7300 1350
F 0 "J3" H 7407 1817 50  0000 C CNN
F 1 "KEY_IN" H 7407 1726 50  0000 C CNN
F 2 "CUI_SJ1-3525N:CUI_SJ1-3525N" H 7300 1350 50  0001 L BNN
F 3 "https://www.digikey.co.uk/product-detail/en/cui-devices/SJ1-3525N/CP1-3525N-ND/738687" H 7300 1350 50  0001 L BNN
F 4 "CUI" H 7300 1350 50  0001 L BNN "MANUFACTURER"
F 5 "Manufacturer recommendation" H 7300 1350 50  0001 L BNN "STANDARD"
F 6 "1.02" H 7300 1350 50  0001 L BNN "PARTREV"
	1    7300 1350
	1    0    0    -1  
$EndComp
$Comp
L SJ1-3525N:SJ1-3525N J2
U 1 1
P 9750 1350
F 0 "J2" H 9857 1817 50  0000 C CNN
F 1 "KEY_OUT" H 9857 1726 50  0000 C CNN
F 2 "CUI_SJ1-3525N:CUI_SJ1-3525N" H 9750 1350 50  0001 L BNN
F 3 "https://www.digikey.co.uk/product-detail/en/cui-devices/SJ1-3525N/CP1-3525N-ND/738687" H 9750 1350 50  0001 L BNN
F 4 "CUI" H 9750 1350 50  0001 L BNN "MANUFACTURER"
F 5 "Manufacturer recommendation" H 9750 1350 50  0001 L BNN "STANDARD"
F 6 "1.02" H 9750 1350 50  0001 L BNN "PARTREV"
	1    9750 1350
	1    0    0    -1  
$EndComp
Wire Wire Line
	8500 1550 8400 1550
Wire Wire Line
	8400 1150 8400 1550
Connection ~ 8400 1550
Wire Wire Line
	8400 1550 7900 1550
$Comp
L Device:R R22
U 1 1
P 1450 5300
F 0 "R22" V 1650 5300 50  0000 C CNN
F 1 "1K" V 1550 5300 50  0000 C CNN
F 2 "Resistor_SMD:R_0805_2012Metric_Pad1.15x1.40mm_HandSolder" V 1380 5300 50  0001 C CNN
F 3 "~" H 1450 5300 50  0001 C CNN
F 4 "C17513" V 1450 5300 50  0001 C CNN "JLCPCB"
	1    1450 5300
	-1   0    0    1   
$EndComp
Wire Wire Line
	1200 5100 1450 5100
Wire Wire Line
	1200 5950 1450 5950
Wire Wire Line
	1450 5800 1450 5950
Connection ~ 1450 5950
Wire Wire Line
	1450 5950 1800 5950
Wire Wire Line
	1450 5600 1450 5450
Wire Wire Line
	1450 5150 1450 5100
Connection ~ 1450 5100
Wire Wire Line
	1450 5100 1800 5100
$Comp
L Connector_Generic:Conn_01x05 J7
U 1 1
P 7550 5050
F 0 "J7" H 7500 5350 50  0000 L CNN
F 1 " " H 7630 5001 50  0000 L CNN
F 2 "Connector_PinHeader_2.54mm:PinHeader_1x05_P2.54mm_Vertical" H 7550 5050 50  0001 C CNN
F 3 "~" H 7550 5050 50  0001 C CNN
	1    7550 5050
	1    0    0    -1  
$EndComp
$Comp
L Connector_Generic:Conn_01x03 J6
U 1 1
P 7550 6050
F 0 "J6" H 7630 6092 50  0000 L CNN
F 1 "EXP PWR SELECT" H 7630 6001 50  0000 L CNN
F 2 "Connector_PinHeader_2.54mm:PinHeader_1x03_P2.54mm_Vertical" H 7550 6050 50  0001 C CNN
F 3 "~" H 7550 6050 50  0001 C CNN
	1    7550 6050
	1    0    0    -1  
$EndComp
Text GLabel 7350 5950 0    50   Input ~ 0
VDD2
Text GLabel 7350 6150 0    50   Input ~ 0
3V3
Wire Wire Line
	7350 6050 6900 6050
Wire Wire Line
	6900 5250 7350 5250
Text GLabel 7350 5150 0    50   UnSpc ~ 0
GND2
Text GLabel 4150 5500 2    50   BiDi ~ 0
EXP_SDA
Text GLabel 4150 5600 2    50   Output ~ 0
EXP_SCL
Text GLabel 7350 4850 0    50   BiDi ~ 0
EXP_SDA
Text GLabel 7350 4950 0    50   Input ~ 0
EXP_SCL
Text GLabel 7350 5050 0    50   Output ~ 0
EXP_SQW
Text GLabel 3150 4700 0    50   Input ~ 0
EXP_SQW
$Comp
L Connector_Generic:Conn_01x05 J8
U 1 1
P 7750 5050
F 0 "J8" H 7700 5350 50  0000 L CNN
F 1 " " H 7830 5001 50  0000 L CNN
F 2 "Connector_PinHeader_2.54mm:PinHeader_1x05_P2.54mm_Vertical" H 7750 5050 50  0001 C CNN
F 3 "~" H 7750 5050 50  0001 C CNN
	1    7750 5050
	-1   0    0    -1  
$EndComp
$Comp
L Connector_Generic:Conn_01x05 J9
U 1 1
P 8150 5050
F 0 "J9" H 8100 5350 50  0000 L CNN
F 1 "EXPANSION HEADER" H 7450 4700 50  0000 L CNN
F 2 "Connector_PinSocket_2.54mm:PinSocket_1x05_P2.54mm_Vertical" H 8150 5050 50  0001 C CNN
F 3 "~" H 8150 5050 50  0001 C CNN
	1    8150 5050
	1    0    0    -1  
$EndComp
Wire Wire Line
	6900 5250 6900 6050
Text Notes 7200 6800 0    118  ~ 0
FT-817 Buddy
NoConn ~ 4150 3350
NoConn ~ 3150 5700
NoConn ~ 4150 5800
NoConn ~ 4150 5700
NoConn ~ 4150 4900
NoConn ~ 4150 4600
NoConn ~ 4150 4500
NoConn ~ 3550 4100
NoConn ~ 3650 6100
NoConn ~ 10350 1350
NoConn ~ 10350 1450
NoConn ~ 7900 1350
NoConn ~ 7900 1450
NoConn ~ 6550 2850
NoConn ~ 5750 3550
NoConn ~ 5750 3650
NoConn ~ 6550 3650
NoConn ~ 6550 3550
Text GLabel 3150 5600 0    50   Input ~ 0
SW7
Text GLabel 3150 5500 0    50   Input ~ 0
SW8
Text GLabel 3150 5400 0    50   Input ~ 0
SW9
Wire Wire Line
	10450 1150 10550 1150
Connection ~ 10450 1150
Wire Wire Line
	7300 4400 7450 4400
Wire Wire Line
	4850 1400 4850 1500
$EndSCHEMATC
